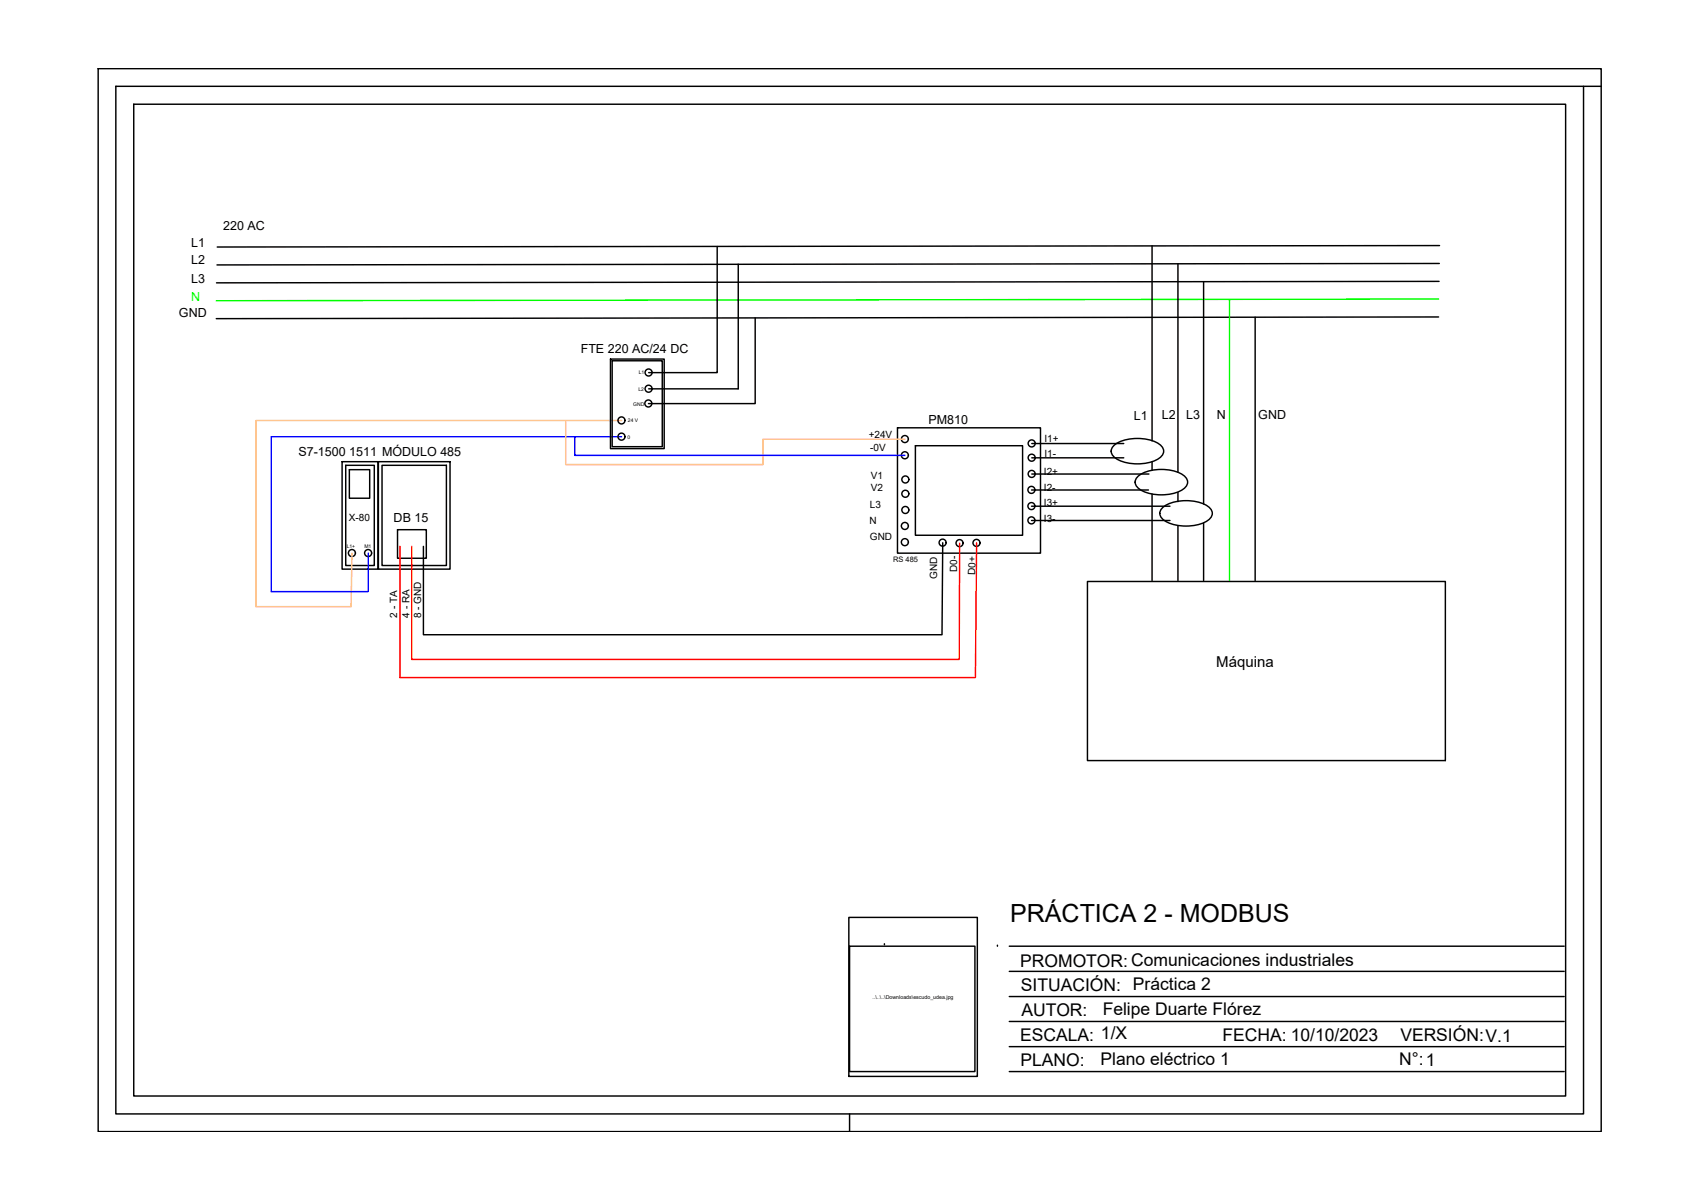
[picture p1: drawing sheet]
<svg xmlns="http://www.w3.org/2000/svg" width="297mm" height="210mm" viewBox="0 0 297 210" stroke-linecap="round" stroke-linejoin="round" font-family="sans-serif">
<!-- layer: 0 -->
<g fill="none" stroke="#000" stroke-width=".25">
<path d="M17.2 12h262.9v185.9h-262.9zM20.3 15.1h256.7v179.7h-256.7zM23.4 18.2h250.5v173.5h-250.5zM277 15.1h3.1M125.5 43.1v22.1h-12M129.1 46.2v21.8h-15.6M132.1 55.6v15h-18.7M201.5 43v34.1M206.1 46.1v36.5M210.6 49.3v38.9M219.6 55.5v46M251.7 55.4l-213.9 .3"/>
<path d="M251.7 49.2l-213.8 .3M251.8 46.1l-213.8 .2M251.8 43l-213.8 .2M106.8 62.8h9.4v15.7h-9.4zM107.1 63.1h8.8v15h-8.8zM157 74.8h25v22h-25zM160.1 78h18.8v15.6h-18.8zM180.5 77.6h16.1M194.7 78.1a7.2 7.2 0 0 1 6.8-1 2.59 2.59 0 0 1 2.1 1.8 1.97 1.97 0 0 1-1.4 1.6 8.1 8.1 0 0 1-7-.3 1.35 1.35 0 0 1-.5-2.1zM59.8 80.8h6.3v18.8h-6.3zM60.5 81.4h5v17.5h-5zM61.1 82.2h3.6v5h-3.6z"/>
<path d="M66.2 80.8h12.5v18.8h-12.5zM66.8 81.4h11.3v17.5h-11.3zM69.5 92.7h5.1v4.9h-5.1zM164.9 94.9l-.1 16.1h-90.7v-15.4M180.5 85.7h20.4M180.5 88.5h24.2M180.5 91h24.2M180.5 80.1h16.1M180.5 82.9h20.5M198.9 83.5a7.2 7.2 0 0 1 6.8-1 2.59 2.59 0 0 1 2.1 1.8 1.97 1.97 0 0 1-1.4 1.6 8.1 8.1 0 0 1-7-.3 1.35 1.35 0 0 1-.5-2.1zM201.5 80.8v1.5M201.5 86.4v15.1"/>
<path d="M203.3 88.9a7.2 7.2 0 0 1 6.8-.9 2.59 2.59 0 0 1 2 1.8 1.97 1.97 0 0 1-1.4 1.6 8.1 8.1 0 0 1-7-.4 1.35 1.35 0 0 1-.4-2.1zM206.1 86.1v1.6M206.1 91.9v9.6M210.6 91.5v10M190.2 101.7h62.6v31.3h-62.6zM148.5 160.5h22.5v27.8h-22.5zM148.6 165.5h21.9v21.9h-21.9zM154.7 165.3h.1M174.5 165.5h.1M176.6 178.7h97M176.6 174.3h97M176.6 169.9h97"/>
<path d="M176.6 165.5h97M148.6 194.8v3.1M176.6 187.4h97M176.6 183.1h97"/>
<circle cx="108.7" cy="73.5" r=".61"/>
<circle cx="108.7" cy="76.4" r=".61"/>
<circle cx="113.4" cy="70.6" r=".61"/>
<circle cx="113.5" cy="68" r=".61"/>
<circle cx="113.5" cy="65.2" r=".61"/>
<circle cx="158.3" cy="76.8" r=".61"/>
<circle cx="158.3" cy="79.6" r=".61"/>
<circle cx="180.5" cy="77.6" r=".61"/>
<circle cx="61.6" cy="96.7" r=".61"/>
<circle cx="64.4" cy="96.7" r=".61"/>
<circle cx="158.3" cy="94.8" r=".61"/>
<circle cx="158.3" cy="92" r=".61"/>
<circle cx="158.4" cy="83.9" r=".61"/>
<circle cx="158.4" cy="86.4" r=".61"/>
<circle cx="158.4" cy="89.2" r=".61"/>
<circle cx="164.9" cy="94.9" r=".61"/>
<circle cx="167.9" cy="95" r=".61"/>
<circle cx="170.8" cy="95" r=".61"/>
<circle cx="180.4" cy="85.7" r=".61"/>
<circle cx="180.4" cy="88.5" r=".61"/>
<circle cx="180.4" cy="91" r=".61"/>
<circle cx="180.5" cy="80.1" r=".61"/>
<circle cx="180.5" cy="82.9" r=".61"/>
</g>
<path d="M215.1 52.4v49.1M251.7 52.3l-213.9 .3" fill="none" stroke="#0f0" stroke-width=".25"/>
<path d="M167.9 95l-.1 20.3h-95.8v-19.7M170.8 95l-.2 23.5h-100.6v-22.9" fill="none" stroke="#f00" stroke-width=".25"/>
<path d="M99 73.6v7.7h34.5v-4.5h24.8M108.7 73.6h-63.9v32.5h16.6l.2-9.3" fill="none" stroke="#ffbf7f" stroke-width=".25"/>
<path d="M100.6 76.4v3.3h57.7M108.7 76.4h-61.3v27.1h17v-6.7" fill="none" stroke="#00f" stroke-width=".25"/>
<text font-size="4.4" x="176.7" y="161.3">PRÁCTICA 2 - MODBUS</text>
<g font-size="3.1">
<text x="178.5" y="169.1">PROMOTOR: Comunicaciones industriales</text>
<text x="178.6" y="173.4">SITUACIÓN: Práctica 2</text>
<text x="178.7" y="177.7">AUTOR:</text>
<text x="192.9" y="177.5">Felipe Duarte Flórez</text>
<text x="178.5" y="182">ESCALA: 1/X</text>
<text x="213.9" y="182">FECHA: 10/10/2023</text>
<text x="245" y="182.1">VERSIÓN:V.1</text>
<text x="178.5" y="186.4">PLANO:</text>
<text x="192.5" y="186.3">Plano eléctrico 1</text>
<text x="244.8" y="186.3">N°:1</text>
</g>
<text font-size="2.6" x="212.8" y="116.7">Máquina</text>
<g font-size="2.2">
<text x="39.1" y="40.2">220 AC</text>
<text x="33.4" y="43.1">L1</text>
<text x="33.4" y="46.3">L2</text>
<text x="33.4" y="49.4">L3</text>
<text x="31.3" y="55.5">GND</text>
<text x="101.6" y="61.8">FTE 220 AC/24 DC</text>
<text x="162.4" y="74.2">PM810</text>
<text x="198.4" y="73.5">L1</text>
<text x="203.3" y="73.3">L2</text>
<text x="207.5" y="73.3">L3</text>
<text x="212.9" y="73.3">N</text>
<text x="220.1" y="73.3">GND</text>
<text x="52.2" y="79.8">S7-1500 1511 MÓDULO 485</text>
<text x="68.9" y="91.3">DB 15</text>
</g>
<text font-size="2.2" fill="#0f0" x="33.4" y="52.6">N</text>
<g font-size="1.7">
<text x="152" y="76.6">+24V</text>
<text x="182.7" y="77.3">I1+</text>
<text x="152.2" y="78.9">-0V</text>
<text x="152.3" y="83.7">V1</text>
<text x="182.6" y="83">I2+</text>
<text x="182.7" y="79.9">I1-</text>
<text x="152.2" y="88.8">L3</text>
<text x="152.3" y="85.8">V2</text>
<text x="182.6" y="85.8">I2-</text>
<text x="182.6" y="88.6">I3+</text>
<text x="61" y="91.2">X-80</text>
<text x="152.1" y="91.6">N</text>
<text x="152.2" y="94.4">GND</text>
<text x="182.6" y="91.4">I3-</text>
<text x="163.9" y="101.2" transform="rotate(-90 163.9 101.2)">GND</text>
<text x="167.5" y="100" transform="rotate(-90 167.5 100)">D0-</text>
<text x="170.6" y="100.6" transform="rotate(-89 170.6 100.6)">D0+</text>
<text x="69.5" y="108.1" transform="rotate(-90 69.5 108.1)">2 - TA</text>
<text x="71.6" y="108" transform="rotate(-90 71.6 108)">4 - RA</text>
<text x="73.7" y="108.1" transform="rotate(-90 73.7 108.1)">8 - GND</text>
</g>
<text font-size="1.3" x="156.2" y="98.3">RS 485</text>
<g font-size=".9">
<text x="111.7" y="65.5">L1</text>
<text x="110.8" y="70.9">GND</text>
<text x="111.7" y="68.3">L2</text>
<text x="109.8" y="76.7">0</text>
<text x="109.8" y="73.8">24 V</text>
<text x="60.6" y="95.9">L1+</text>
<text x="63.7" y="95.8">M1</text>
<text x="152.6" y="174.8">..\..\..\Downloads\escudo_udea.jpg</text>
</g>
</svg>
